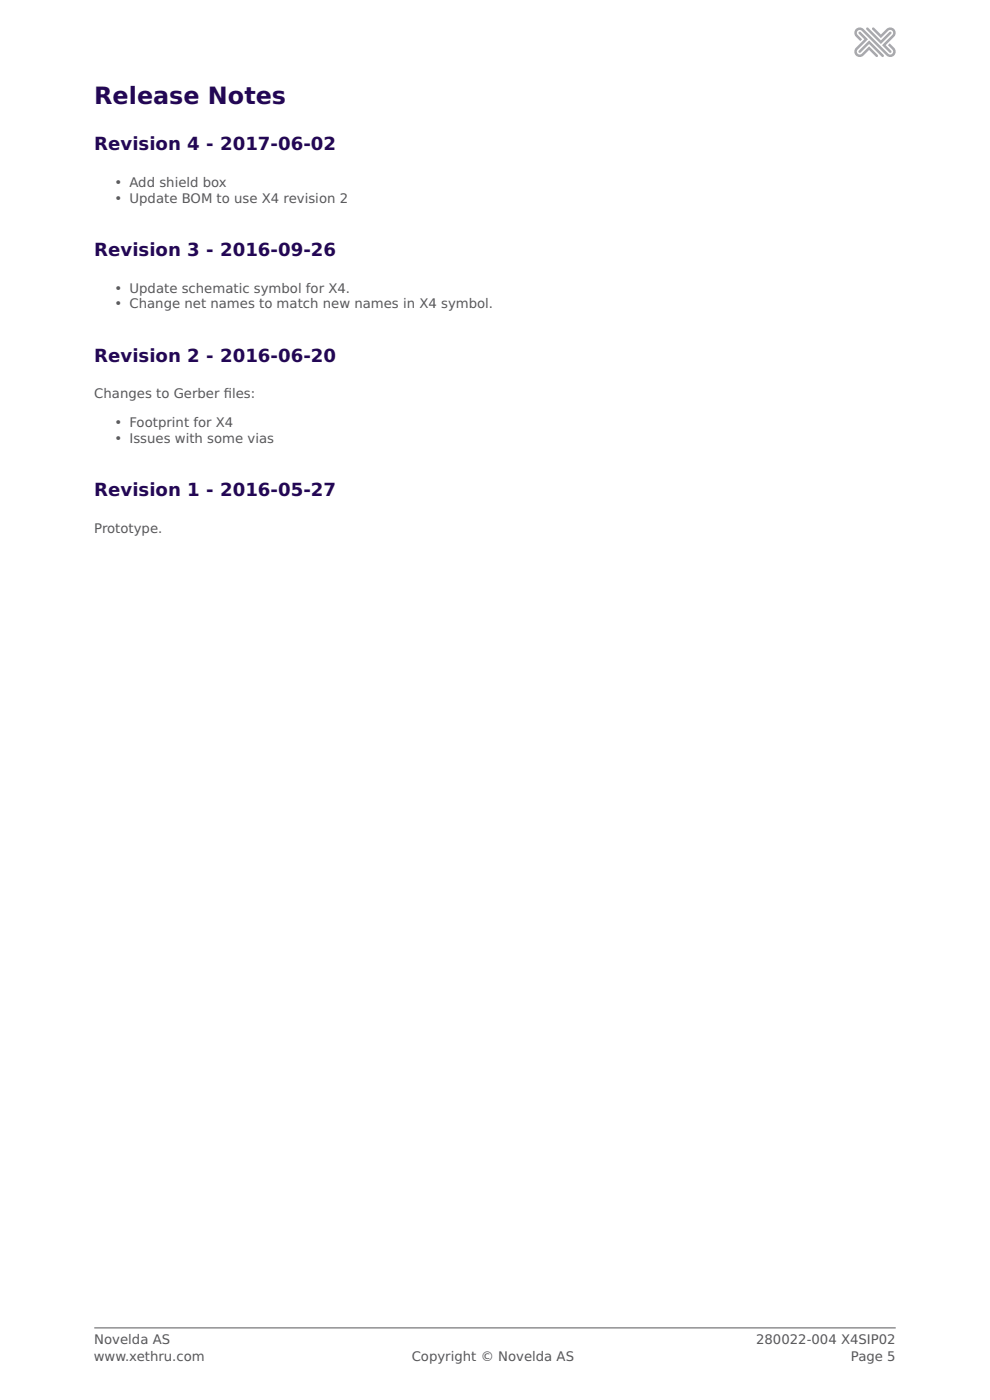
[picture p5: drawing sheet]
<svg xmlns="http://www.w3.org/2000/svg" width="210mm" height="297mm" viewBox="0 0 210 297" stroke-linecap="round" stroke-linejoin="round" font-family="sans-serif">
<g fill="#a8a9ad">
<path d="M182.2 10.8l2.2-2.2 3 3 .1 .3-.2 .2-.3-.1-2.6-2.7-1.8 1.8h-.4z"/>
<path d="M182.2 6.8h.4l1.5 1.5-2.2 2.2a.61 .61 0 0 0 0 .9 .61 .61 0 0 0 .9 0l1.6-1.6 1.8 1.8v.3l-.2 .2-.2-.1-1.4-1.4-1.2 1.2a1.15 1.15 0 0 1-1.6 0 1.15 1.15 0 0 1 0-1.7l1.8-1.8-1.2-1.1z"/>
<path d="M183.8 5.9h.4l2.7 2.7 1.8-1.8 .2-.1 .2 .3-2.2 2.3-3.1-3z"/>
<path d="M185 5.9h.4l1.5 1.4 1.1-1.1a1.15 1.15 0 0 1 1.7 0 1.15 1.15 0 0 1 0 1.6l-1.8 1.8 1.2 1.3-.1 .2-.3 .1-1.6-1.6 2.2-2.2a.61 .61 0 0 0 0-.9 .61 .61 0 0 0-.9 0l-1.5 1.6-1.9-1.8z"/>
<path d="M181.6 6.2a1.25 1.25 0 0 1 1.9 .3l4.1 4.1a1.71 1.71 0 0 0 1.4 .9 .62 .62 0 0 0 .3-1l-.9-.9 .3-.4 1 .9a1.15 1.15 0 0 1 0 1.7 1.15 1.15 0 0 1-1.7 0l-5.2-5.3a.61 .61 0 0 0-.9 0 .61 .61 0 0 0 0 .9l1 .9-.4 .4-.9-.9a1.15 1.15 0 0 1 0-1.6z"/>
</g>
<path d="M20 281.7h170" fill="none" stroke="#58585a" stroke-width=".21"/>
<text font-size="5.1" fill="#230755" x="20" y="22">Release Notes</text>
<g font-size="3.8" fill="#230755">
<text x="20" y="31.9">Revision 4 - 2017-06-02</text>
<text x="20" y="54.3">Revision 3 - 2016-09-26</text>
<text x="20" y="76.7">Revision 2 - 2016-06-20</text>
<text x="20" y="105.3">Revision 1 - 2016-05-27</text>
</g>
<g font-size="2.8" fill="#58585a">
<text x="24.3" y="39.6">• Add shield box</text>
<text x="24.3" y="43">• Update BOM to use X4 revision 2</text>
<text x="24.3" y="62.1">• Update schematic symbol for X4.</text>
<text x="24.3" y="65.4">• Change net names to match new names in X4 symbol.</text>
<text x="20" y="84.5">Changes to Gerber f</text>
<text x="47.5" y="84.5">iles:</text>
<text x="24.3" y="90.6">• Footprint for X4</text>
<text x="24.3" y="94">• Issues with some vias</text>
<text x="20" y="113">Prototype.</text>
<text x="20" y="285.1">Novelda AS</text>
<text x="160.4" y="285.1">280022-004 X4SIP02</text>
<text x="19.9" y="288.6">www.xethru.com</text>
<text x="87.3" y="288.6">Copyright © Novelda AS</text>
<text x="180.5" y="288.6">Page 5</text>
</g>
</svg>
